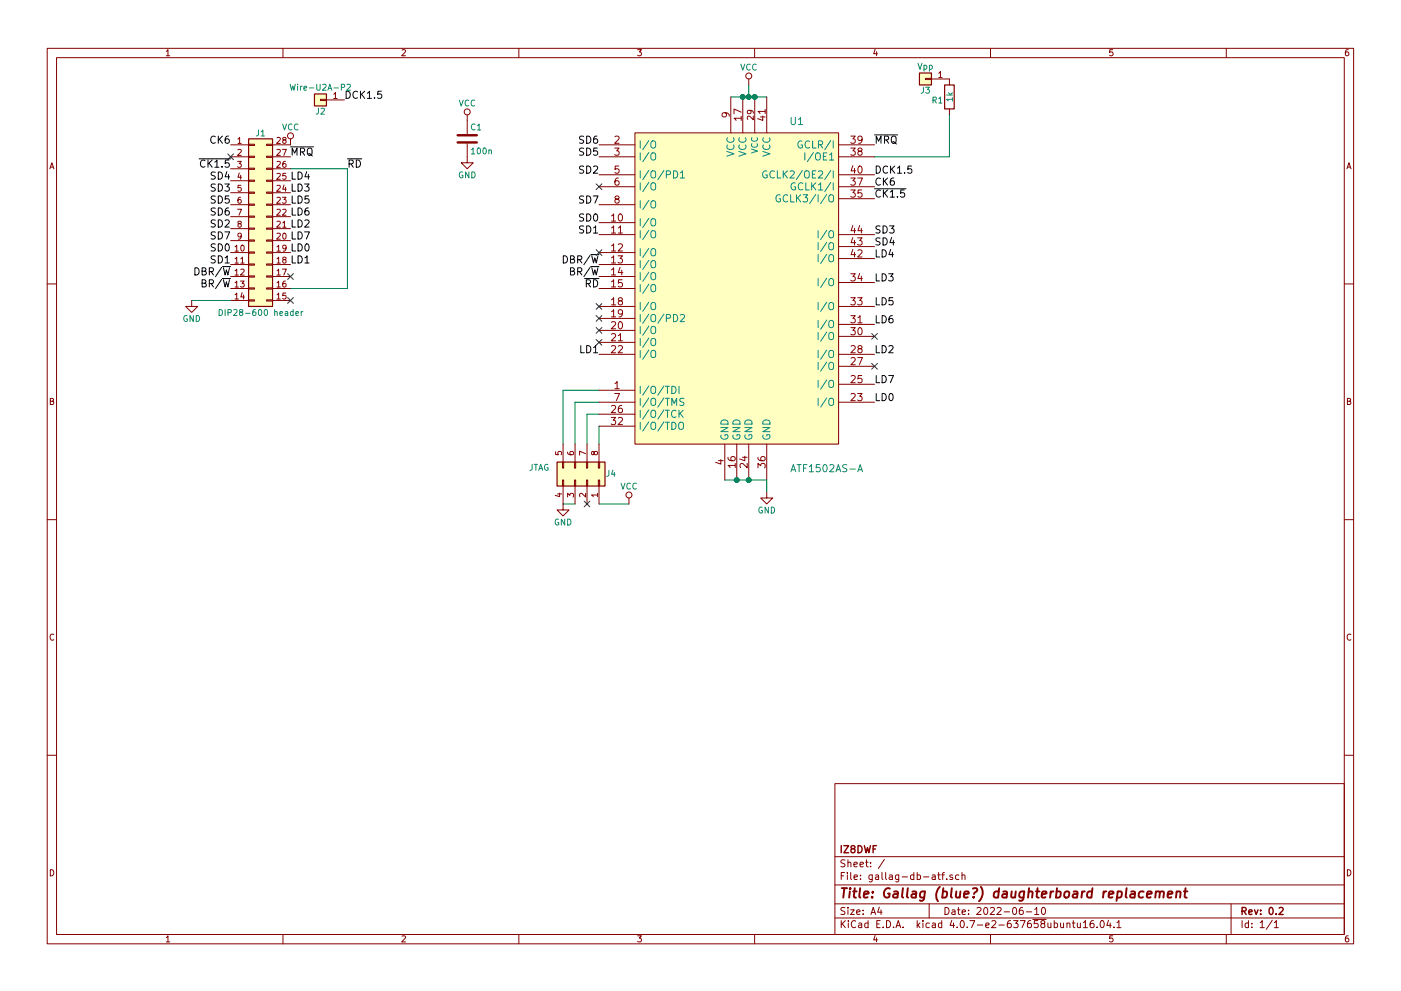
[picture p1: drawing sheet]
EESchema Schematic File Version 2
LIBS:power
LIBS:device
LIBS:switches
LIBS:relays
LIBS:motors
LIBS:transistors
LIBS:conn
LIBS:linear
LIBS:regul
LIBS:74xx
LIBS:cmos4000
LIBS:adc-dac
LIBS:memory
LIBS:xilinx
LIBS:microcontrollers
LIBS:dsp
LIBS:microchip
LIBS:analog_switches
LIBS:motorola
LIBS:texas
LIBS:intel
LIBS:audio
LIBS:interface
LIBS:digital-audio
LIBS:philips
LIBS:display
LIBS:cypress
LIBS:siliconi
LIBS:opto
LIBS:atmel
LIBS:contrib
LIBS:valves
LIBS:atf1502as-a
LIBS:gallag-db-atf-cache
EELAYER 25 0
EELAYER END
$Descr A4 11693 8268
encoding utf-8
Sheet 1 1
Title "Gallag (blue?) daughterboard replacement"
Date "2022-06-10"
Rev "0.2"
Comp "IZ8DWF"
Comment1 ""
Comment2 ""
Comment3 ""
Comment4 ""
$EndDescr
$Comp
L ATF1502AS-A U1
U 1 1
P 6150 2400
F 0 "U1" H 6650 3800 60  0000 C CNN
F 1 "ATF1502AS-A" H 6900 900 60  0000 C CNN
F 2 "Housings_QFP:TQFP-44_10x10mm_Pitch0.8mm" H 6150 2400 60  0001 C CNN
F 3 "" H 6150 2400 60  0000 C CNN
	1    6150 2400
	1    0    0    -1  
$EndComp
$Comp
L VCC #PWR01
U 1 1
P 6250 700
F 0 "#PWR01" H 6250 550 50  0001 C CNN
F 1 "VCC" H 6250 850 50  0000 C CNN
F 2 "" H 6250 700 50  0001 C CNN
F 3 "" H 6250 700 50  0001 C CNN
	1    6250 700 
	1    0    0    -1  
$EndComp
Wire Wire Line
	6100 800  6400 800 
Connection ~ 6200 800 
Connection ~ 6300 800 
Wire Wire Line
	6250 700  6250 800 
Connection ~ 6250 800 
Wire Wire Line
	6050 4000 6400 4000
Connection ~ 6150 4000
Connection ~ 6250 4000
$Comp
L GND #PWR02
U 1 1
P 6400 4100
F 0 "#PWR02" H 6400 3850 50  0001 C CNN
F 1 "GND" H 6400 3950 50  0000 C CNN
F 2 "" H 6400 4100 50  0001 C CNN
F 3 "" H 6400 4100 50  0001 C CNN
	1    6400 4100
	1    0    0    -1  
$EndComp
Wire Wire Line
	6400 4000 6400 4100
$Comp
L R R1
U 1 1
P 7925 800
F 0 "R1" H 7825 775 50  0000 C CNN
F 1 "1k" V 7925 800 50  0000 C CNN
F 2 "Resistors_SMD:R_0805_HandSoldering" V 7855 800 50  0001 C CNN
F 3 "" H 7925 800 50  0001 C CNN
	1    7925 800 
	1    0    0    -1  
$EndComp
Wire Wire Line
	7300 1300 7925 1300
Wire Wire Line
	7925 1300 7925 950 
Wire Wire Line
	5000 3550 5000 3700
Wire Wire Line
	4900 3700 4900 3450
Wire Wire Line
	4900 3450 5000 3450
Text Label 7300 3350 0    60   ~ 0
LD0
Text Label 5000 2950 2    60   ~ 0
LD1
Text Label 7300 2950 0    60   ~ 0
LD2
Text Label 7300 2350 0    60   ~ 0
LD3
Text Label 7300 2150 0    60   ~ 0
LD4
Text Label 7300 2550 0    60   ~ 0
LD5
Text Label 7300 2700 0    60   ~ 0
LD6
Text Label 5000 1700 2    60   ~ 0
SD7
Text Label 5000 1850 2    60   ~ 0
SD0
Text Label 5000 1950 2    60   ~ 0
SD1
Text Label 5000 1450 2    60   ~ 0
SD2
Text Label 7300 1950 0    60   ~ 0
SD3
Text Label 7300 2050 0    60   ~ 0
SD4
Text Label 5000 1300 2    60   ~ 0
SD5
Text Label 5000 1200 2    60   ~ 0
SD6
Text Label 7300 3200 0    60   ~ 0
LD7
Text Label 7300 1550 0    60   ~ 0
CK6
$Comp
L C C1
U 1 1
P 3900 1150
F 0 "C1" H 3925 1250 50  0000 L CNN
F 1 "100n" H 3925 1050 50  0000 L CNN
F 2 "Capacitors_SMD:C_0805_HandSoldering" H 3938 1000 50  0001 C CNN
F 3 "" H 3900 1150 50  0001 C CNN
	1    3900 1150
	1    0    0    -1  
$EndComp
$Comp
L VCC #PWR03
U 1 1
P 3900 1000
F 0 "#PWR03" H 3900 850 50  0001 C CNN
F 1 "VCC" H 3900 1150 50  0000 C CNN
F 2 "" H 3900 1000 50  0001 C CNN
F 3 "" H 3900 1000 50  0001 C CNN
	1    3900 1000
	1    0    0    -1  
$EndComp
$Comp
L GND #PWR04
U 1 1
P 3900 1300
F 0 "#PWR04" H 3900 1050 50  0001 C CNN
F 1 "GND" H 3900 1150 50  0000 C CNN
F 2 "" H 3900 1300 50  0001 C CNN
F 3 "" H 3900 1300 50  0001 C CNN
	1    3900 1300
	1    0    0    -1  
$EndComp
Wire Wire Line
	4700 3250 4700 3700
$Comp
L Conn_02x14_Counter_Clockwise J1
U 1 1
P 2125 1800
F 0 "J1" H 2175 2500 50  0000 C CNN
F 1 "DIP28-600 header" H 2175 1000 50  0000 C CNN
F 2 "Housings_DIP:DIP-28_W15.24mm" H 2125 1800 50  0001 C CNN
F 3 "" H 2125 1800 50  0001 C CNN
	1    2125 1800
	1    0    0    -1  
$EndComp
$Comp
L VCC #PWR05
U 1 1
P 2425 1200
F 0 "#PWR05" H 2425 1050 50  0001 C CNN
F 1 "VCC" H 2425 1350 50  0000 C CNN
F 2 "" H 2425 1200 50  0001 C CNN
F 3 "" H 2425 1200 50  0001 C CNN
	1    2425 1200
	1    0    0    -1  
$EndComp
$Comp
L GND #PWR06
U 1 1
P 1600 2500
F 0 "#PWR06" H 1600 2250 50  0001 C CNN
F 1 "GND" H 1600 2350 50  0000 C CNN
F 2 "" H 1600 2500 50  0001 C CNN
F 3 "" H 1600 2500 50  0001 C CNN
	1    1600 2500
	1    0    0    -1  
$EndComp
Wire Wire Line
	1600 2500 1925 2500
Text Label 1925 1200 2    60   ~ 0
CK6
NoConn ~ 1925 1300
$Comp
L Conn_01x01 J2
U 1 1
P 2675 825
F 0 "J2" H 2675 925 50  0000 C CNN
F 1 "Wire-U2A-P2" H 2675 725 50  0000 C CNN
F 2 "Connectors_TestPoints:Test_Point_THTPad_1.5x1.5mm_Drill0.7mm" H 2675 825 50  0001 C CNN
F 3 "" H 2675 825 50  0001 C CNN
	1    2675 825 
	-1   0    0    1   
$EndComp
Text Label 1925 1400 2    60   ~ 0
~CK1.5
Text Label 1925 1500 2    60   ~ 0
SD4
Text Label 1925 1600 2    60   ~ 0
SD3
Text Label 1925 1700 2    60   ~ 0
SD5
Text Label 1925 1800 2    60   ~ 0
SD6
Text Label 1925 1900 2    60   ~ 0
SD2
Text Label 1925 2000 2    60   ~ 0
SD7
Text Label 1925 2100 2    60   ~ 0
SD0
Text Label 1925 2200 2    60   ~ 0
SD1
Text Label 1925 2300 2    60   ~ 0
DBR/~W
Text Label 1925 2400 2    60   ~ 0
BR/~W
Text Label 2425 1300 0    60   ~ 0
~MRQ
Text Label 2425 1500 0    60   ~ 0
LD4
Text Label 2425 1600 0    60   ~ 0
LD3
Text Label 2425 1700 0    60   ~ 0
LD5
Text Label 2425 1800 0    60   ~ 0
LD6
Text Label 2425 1900 0    60   ~ 0
LD2
Text Label 2425 2000 0    60   ~ 0
LD7
Text Label 2425 2100 0    60   ~ 0
LD0
Text Label 2425 2200 0    60   ~ 0
LD1
Wire Wire Line
	2425 1400 2900 1400
Wire Wire Line
	2900 2400 2425 2400
Text Label 2900 1400 0    60   ~ 0
~RD
NoConn ~ 2425 2300
Text Label 2875 825  0    60   ~ 0
DCK1.5
Text Label 7300 1450 0    60   ~ 0
DCK1.5
Text Label 7300 1650 0    60   ~ 0
~CK1.5
Text Label 7300 1200 0    60   ~ 0
~MRQ
Text Label 5000 2200 2    60   ~ 0
DBR/~W
Text Label 5000 2300 2    60   ~ 0
BR/~W
Wire Wire Line
	5000 3350 4800 3350
Wire Wire Line
	4800 3350 4800 3700
Wire Wire Line
	5000 3250 4700 3250
$Comp
L Conn_01x01 J3
U 1 1
P 7725 650
F 0 "J3" H 7725 750 50  0000 C CNN
F 1 "Vpp" H 7725 550 50  0000 C CNN
F 2 "Connectors_TestPoints:Test_Point_Pad_d1.0mm" H 7725 650 50  0001 C CNN
F 3 "" H 7725 650 50  0001 C CNN
	1    7725 650 
	-1   0    0    1   
$EndComp
NoConn ~ 5000 2550
NoConn ~ 5000 2650
NoConn ~ 5000 2750
NoConn ~ 5000 2850
NoConn ~ 5000 1550
NoConn ~ 7300 3050
NoConn ~ 7300 2800
NoConn ~ 5000 2100
Text Label 5000 2400 2    60   ~ 0
~RD
Wire Wire Line
	2900 1400 2900 2400
NoConn ~ 2425 2500
$Comp
L Conn_02x04_Counter_Clockwise J4
U 1 1
P 4900 4000
F 0 "J4" V 4950 4200 50  0000 C CNN
F 1 "JTAG" V 5000 3600 50  0000 C CNN
F 2 "Pin_Headers:Pin_Header_Straight_2x04_Pitch2.54mm" H 4900 4000 50  0001 C CNN
F 3 "" H 4900 4000 50  0001 C CNN
	1    4900 4000
	0    1    -1   0   
$EndComp
$Comp
L GND #PWR07
U 1 1
P 4700 4200
F 0 "#PWR07" H 4700 3950 50  0001 C CNN
F 1 "GND" H 4700 4050 50  0000 C CNN
F 2 "" H 4700 4200 50  0001 C CNN
F 3 "" H 4700 4200 50  0001 C CNN
	1    4700 4200
	1    0    0    -1  
$EndComp
$Comp
L VCC #PWR08
U 1 1
P 5250 4200
F 0 "#PWR08" H 5250 4050 50  0001 C CNN
F 1 "VCC" H 5250 4350 50  0000 C CNN
F 2 "" H 5250 4200 50  0001 C CNN
F 3 "" H 5250 4200 50  0001 C CNN
	1    5250 4200
	1    0    0    -1  
$EndComp
NoConn ~ 4900 4200
Wire Wire Line
	4800 4200 4700 4200
Wire Wire Line
	5000 4200 5250 4200
$EndSCHEMATC
